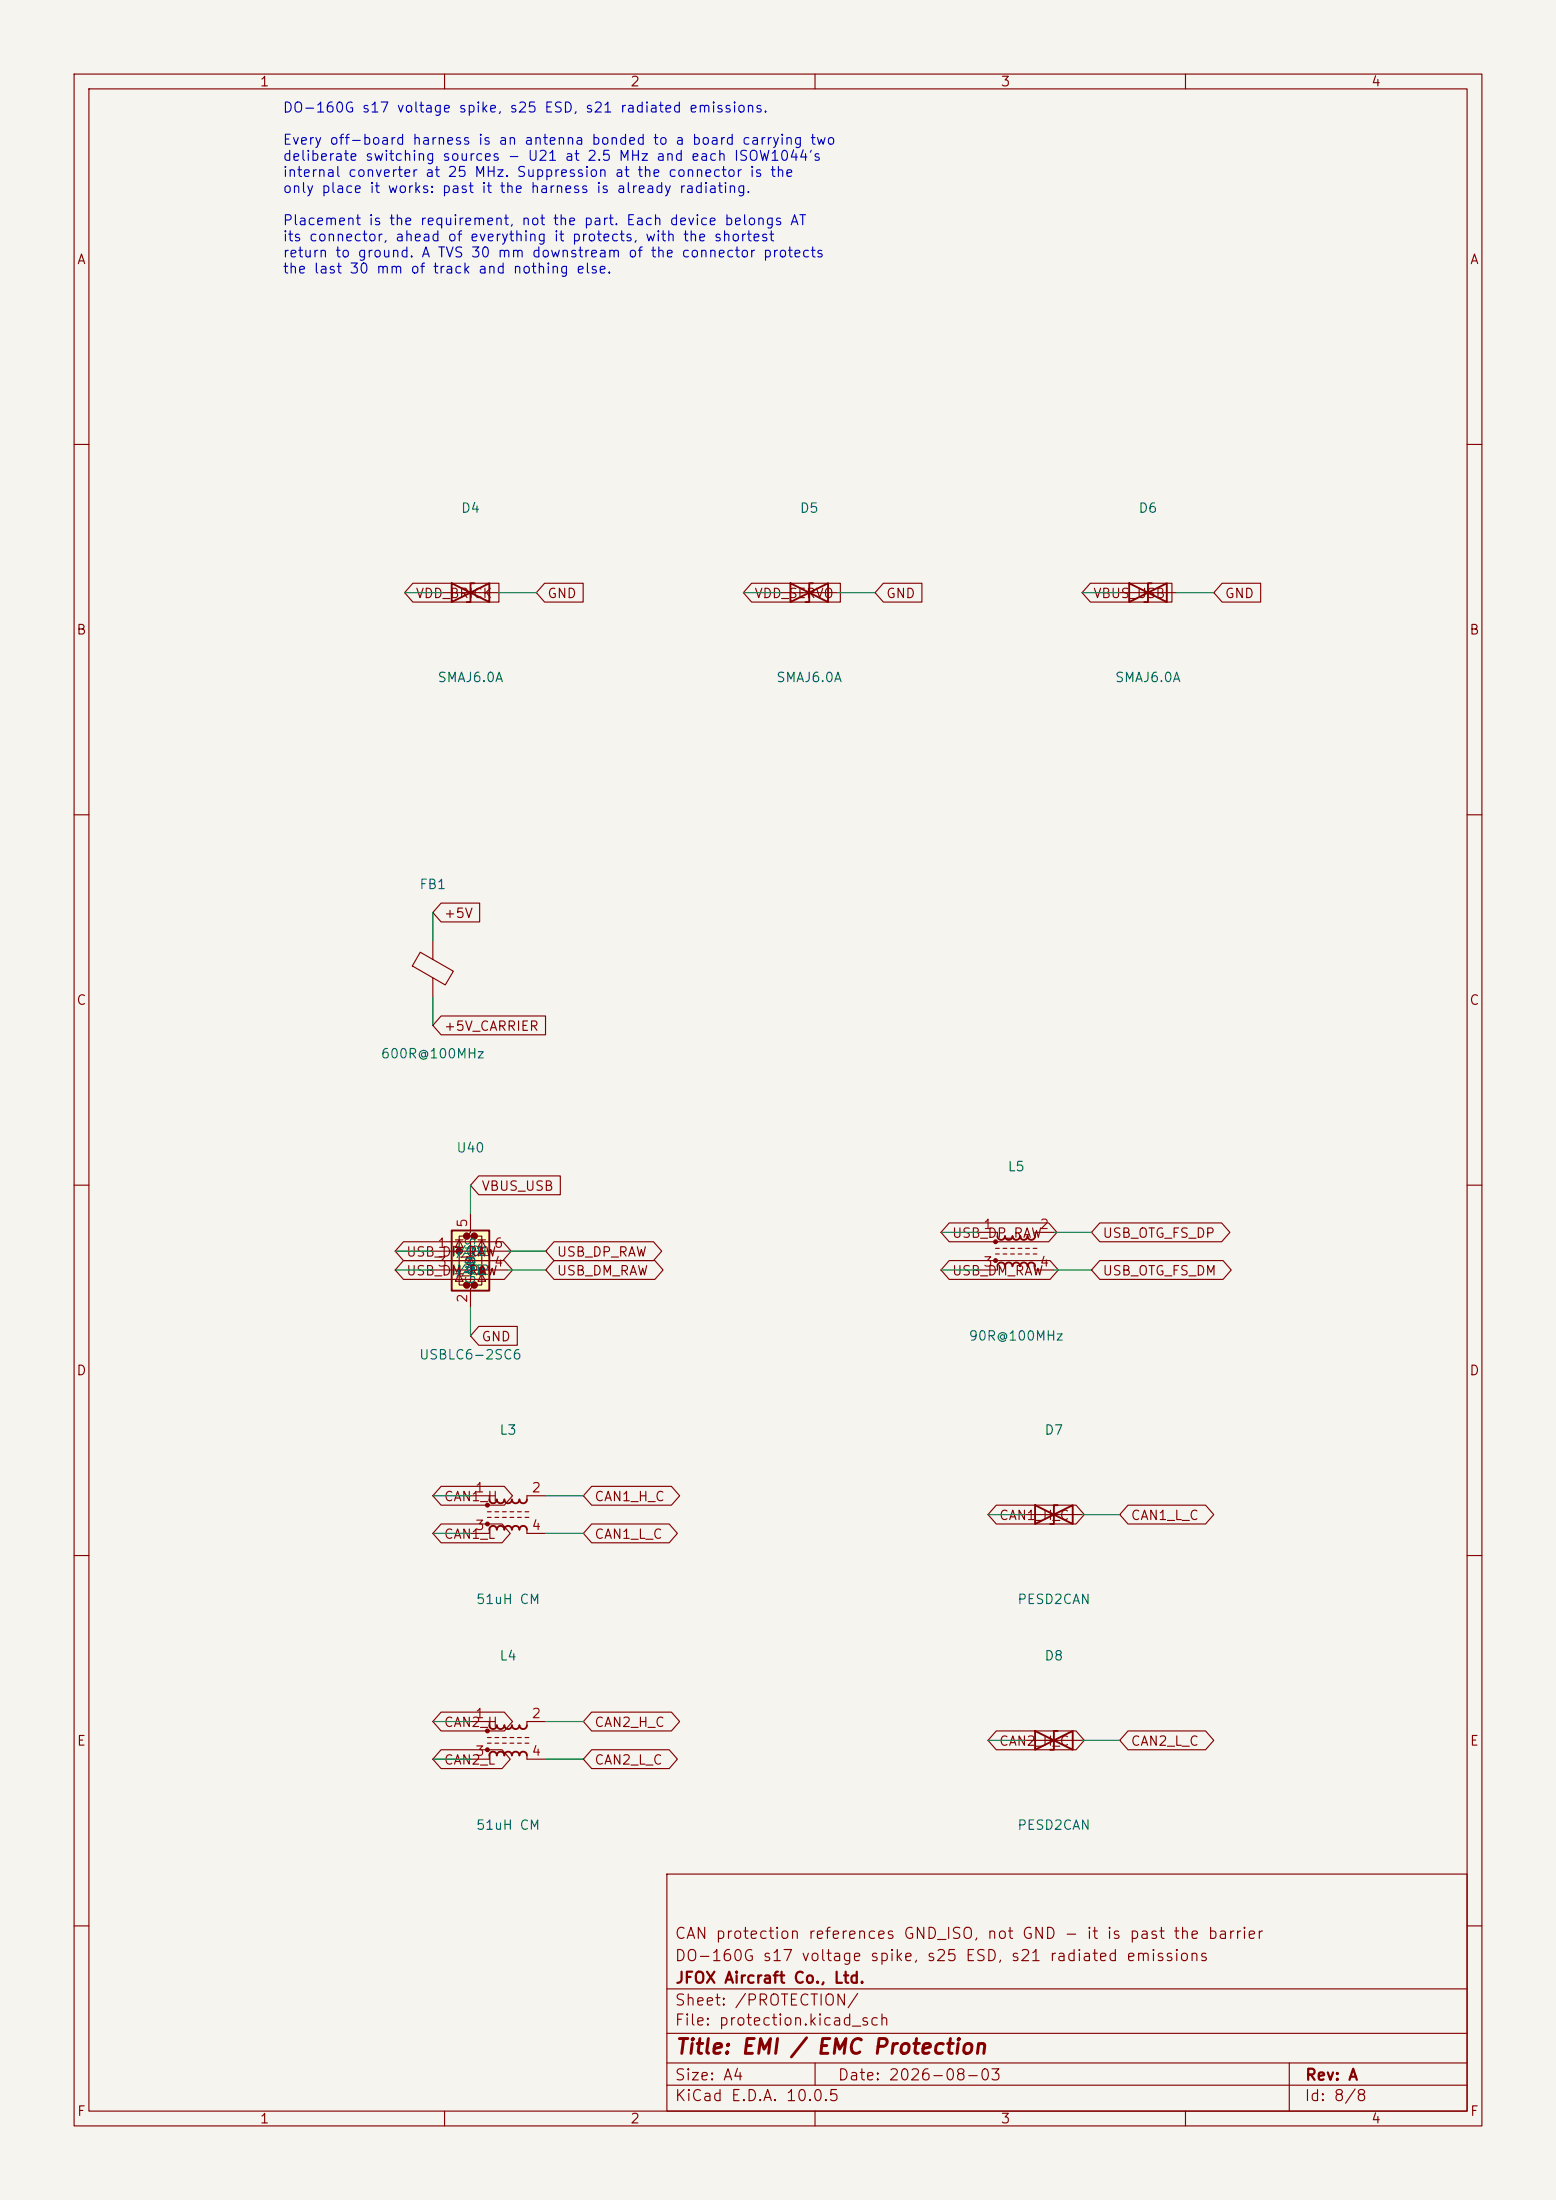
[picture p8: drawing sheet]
<svg xmlns="http://www.w3.org/2000/svg" width="210mm" height="297mm" viewBox="0 0 210 297" stroke-linecap="round" stroke-linejoin="round" font-family="sans-serif">
<path d="M0 0h210v297h-210z" fill="#f5f4ef" stroke="#f5f4ef" stroke-width=".13"/>
<g fill="none" stroke="#840000" stroke-width=".15">
<path d="M10 10h190v277h-190zM12 12h186v273h-186zM60 10v2M110 10v2M160 10v2M10 60h2M198 60h2M59.7 80h7.6M105.4 80h7.6M151.1 80h7.6M10 110h2M198 110h2"/>
<path d="M56.7 128.5l4.5 2.6-1.1 1.9-4.4-2.6zM58.4 127v2.5M58.4 132v2.6M10 160h2M198 160h2M132.1 166.4h2.5v.5M134.4 168.5h.5M134.4 169.3h.5M134.6 170.9v.6h-2.5M135.4 168.5h.5M135.4 169.3h.5M136.4 168.5h.5"/>
<path d="M136.4 169.3h.5M137.4 168.5h.5M137.4 169.3h.5M138.4 168.5h.5M138.4 169.3h.5M139.4 168.5h.6M139.4 169.3h.6M139.7 170.9v.6h2.5M142.2 166.4h-2.5v.5M10 210h2M138.4 204.5h7.6M198 210h2"/>
<path d="M138.4 234.9h7.6M90 253h108v32h-108zM10 260h2M90 278.5h108M90 274.5h108M90 268.5h108M110 278.5v3M174 278.5v6.5M198 260h2M60 285v2M90 281.5h108M110 285v2"/>
<path d="M160 285v2"/>
</g>
<path d="M61 78.7v2.6l5-2.6v2.6zM64 78.7h-.5v2.6h-.5M106.7 78.7v2.6l5.1-2.6v2.6zM109.7 78.7h-.5v2.6h-.5M152.4 78.7v2.6l5.1-2.6v2.6zM155.4 78.7h-.5v2.6h-.5M134.6 166.9a.51 .51 0 0 0 .5 .5 .51 .51 0 0 0 .5-.5 .51 .51 0 0 0 .5 .5 .51 .51 0 0 0 .6-.5 .51 .51 0 0 0 .5 .5 .51 .51 0 0 0 .5-.5 .51 .51 0 0 0 .5 .5 .51 .51 0 0 0 .5-.5 .51 .51 0 0 0 .5 .5 .51 .51 0 0 0 .5-.5M134.6 170.9a.51 .51 0 0 1 .5-.5 .51 .51 0 0 1 .5 .5 .51 .51 0 0 1 .5-.5 .51 .51 0 0 1 .6 .5 .51 .51 0 0 1 .5-.5 .51 .51 0 0 1 .5 .5 .51 .51 0 0 1 .5-.5 .51 .51 0 0 1 .5 .5 .51 .51 0 0 1 .5-.5 .51 .51 0 0 1 .5 .5M139.7 203.2v2.5l5.1-2.5v2.5zM142.7 203.2h-.5v2.5h-.5M139.7 233.7v2.5l5.1-2.5v2.5zM142.7 233.7h-.5v2.5h-.5" fill="none" stroke="#840000" stroke-width=".25"/>
<g fill="#840000" stroke="#840000" stroke-width=".15">
<circle cx="134.4" cy="167.6" r=".25"/>
<circle cx="134.4" cy="170.2" r=".25"/>
</g>
<path d="M61 166.1h5v8.1h-5z" fill="#ffffc2"/>
<g fill="#840000" stroke="#840000" stroke-width=".51">
<circle cx="62" cy="168.9" r=".25"/>
<circle cx="63" cy="166.9" r=".25"/>
<circle cx="63" cy="173.5" r=".25"/>
<circle cx="64" cy="166.9" r=".25"/>
<circle cx="64" cy="173.5" r=".25"/>
<circle cx="65" cy="171.4" r=".25"/>
</g>
<g fill="none" stroke="#840000" stroke-width=".15">
<path d="M55.7 78.7h11.6v2.6h-11.6l-1.1-1.3zM73.5 78.7h5.2v2.6h-5.2l-1.1-1.3zM101.4 78.7h12v2.6h-12l-1.1-1.3zM119.2 78.7h5.2v2.6h-5.2l-1.1-1.3zM147.2 78.7h11v2.6h-11l-1.2-1.3zM164.9 78.7h5.2v2.6h-5.2l-1.1-1.3zM59.5 137.2h14.1v2.5h-14.1l-1.1-1.3zM59.5 121.9h5.2v2.6h-5.2l-1.1-1.3zM64.6 158.7h11v2.6h-11l-1.1-1.3zM54.5 167.6h13.4l1.1 1.3-1.1 1.3h-13.4l-1.2-1.3zM54.5 170.2h13.6l1.1 1.3-1.1 1.2h-13.6l-1.2-1.2zM58.4 168.9h10.2"/>
<path d="M58.4 171.5h10.2M61.5 172h1M61.5 167.4h1M62 167.4l.5 1h-1zM62 172l.5 1h-1zM63 166.9h-1v6.6h1M63.5 163.8v2.6l-.5 .5h1l-.5 .5v5.6l-.5 .5h1l-.5 .5v2.5M63.5 169.7l.5 1h-1zM64 169.7h-1v.4M64 166.9h1v6.6h-1M64.5 172h1M64.5 167.4h1"/>
<path d="M64.6 179.1h5.2v2.5h-5.2l-1.1-1.3zM65 167.4l.5 1h-1zM65 172l.5 1h-1zM74.8 170.2h13.6l1.1 1.3-1.1 1.2h-13.6l-1.1-1.2zM74.8 167.6h13.4l1.1 1.3-1.1 1.3h-13.4l-1.1-1.3zM128.1 170.2h13.6l1.1 1.3-1.1 1.2h-13.6l-1.1-1.2zM128.1 165.1h13.4l1.2 1.3-1.2 1.2h-13.4l-1.1-1.2zM148.4 170.2h16.7l1.1 1.3-1.1 1.2h-16.7l-1.1-1.2zM148.4 165.1h16.5l1.1 1.3-1.1 1.2h-16.5l-1.1-1.2zM59.5 205.7h8.3l1.1 1.3-1.1 1.3h-8.3l-1.1-1.3zM59.5 200.7h8.6l1.1 1.2-1.1 1.3h-8.6l-1.1-1.3zM63.5 201.9h2.5v.5"/>
<path d="M65.8 204.1h.5M65.8 204.9h.5M66 206.5v.5h-2.5M66.8 204.1h.5M66.8 204.9h.5M67.8 204.1h.5M67.8 204.9h.5M68.8 204.1h.5M68.8 204.9h.5M69.8 204.1h.6M69.8 204.9h.6M70.9 204.1h.5"/>
<path d="M70.9 204.9h.5M71.1 206.5v.5h2.6M73.7 201.9h-2.6v.5M79.9 200.7h10.7l1.1 1.2-1.1 1.3h-10.7l-1.2-1.3zM79.9 205.7h10.4l1.1 1.3-1.1 1.3h-10.4l-1.2-1.3zM134.5 203.2h10.7l1.1 1.3-1.1 1.2h-10.7l-1.2-1.2zM152.2 203.2h10.5l1.1 1.3-1.1 1.2h-10.5l-1.1-1.2zM59.5 236.2h8.3l1.1 1.3-1.1 1.3h-8.3l-1.1-1.3zM59.5 231.1h8.6l1.1 1.3-1.1 1.3h-8.6l-1.1-1.3zM63.5 232.4h2.5v.5M65.8 234.6h.5M65.8 235.3h.5"/>
<path d="M66 237v.5h-2.5M66.8 234.6h.5M66.8 235.3h.5M67.8 234.6h.5M67.8 235.3h.5M68.8 234.6h.5M68.8 235.3h.5M69.8 234.6h.6M69.8 235.3h.6M70.9 234.6h.5M70.9 235.3h.5M71.1 237v.5h2.6"/>
<path d="M73.7 232.4h-2.6v.5M79.9 231.1h10.7l1.1 1.3-1.1 1.3h-10.7l-1.2-1.3zM79.9 236.2h10.4l1.1 1.3-1.1 1.3h-10.4l-1.2-1.3zM134.5 233.7h10.7l1.1 1.2-1.1 1.3h-10.7l-1.2-1.3zM152.2 233.7h10.5l1.1 1.2-1.1 1.3h-10.5l-1.1-1.3z"/>
</g>
<path d="M61 166.1h5v8.1h-5zM66 202.4a.51 .51 0 0 0 .5 .5 .51 .51 0 0 0 .6-.5 .51 .51 0 0 0 .5 .5 .51 .51 0 0 0 .5-.5 .51 .51 0 0 0 .5 .5 .51 .51 0 0 0 .5-.5 .51 .51 0 0 0 .5 .5 .51 .51 0 0 0 .5-.5 .51 .51 0 0 0 .5 .5 .51 .51 0 0 0 .5-.5M66 206.5a.51 .51 0 0 1 .5-.5 .51 .51 0 0 1 .6 .5 .51 .51 0 0 1 .5-.5 .51 .51 0 0 1 .5 .5 .51 .51 0 0 1 .5-.5 .51 .51 0 0 1 .5 .5 .51 .51 0 0 1 .5-.5 .51 .51 0 0 1 .5 .5 .51 .51 0 0 1 .5-.5 .51 .51 0 0 1 .5 .5M66 232.9a.51 .51 0 0 0 .5 .5 .51 .51 0 0 0 .6-.5 .51 .51 0 0 0 .5 .5 .51 .51 0 0 0 .5-.5 .51 .51 0 0 0 .5 .5 .51 .51 0 0 0 .5-.5 .51 .51 0 0 0 .5 .5 .51 .51 0 0 0 .5-.5 .51 .51 0 0 0 .5 .5 .51 .51 0 0 0 .5-.5M66 237a.51 .51 0 0 1 .5-.5 .51 .51 0 0 1 .6 .5 .51 .51 0 0 1 .5-.5 .51 .51 0 0 1 .5 .5 .51 .51 0 0 1 .5-.5 .51 .51 0 0 1 .5 .5 .51 .51 0 0 1 .5-.5 .51 .51 0 0 1 .5 .5 .51 .51 0 0 1 .5-.5 .51 .51 0 0 1 .5 .5" fill="none" stroke="#840000" stroke-width=".25"/>
<g fill="#840000" stroke="#840000" stroke-width=".15">
<circle cx="65.8" cy="233.7" r=".25"/>
<circle cx="65.8" cy="236.2" r=".25"/>
<circle cx="65.8" cy="203.2" r=".25"/>
<circle cx="65.8" cy="205.7" r=".25"/>
</g>
<g fill="none" stroke="#009600" stroke-width=".15">
<path d="M54.6 80h5.1M67.3 80h5.1M100.3 80h5.1M113 80h5.1M146 80h5.1M158.7 80h5.1M58.4 123.2v3.8M58.4 134.6v3.8M53.3 168.9h5.1M53.3 171.5h5.1M63.5 160v3.8M63.5 176.5v3.8"/>
<path d="M68.6 168.9h5.1M68.6 171.5h5.1M127 171.5h5.1M127 166.4h5.1M142.2 171.5h5.1M142.2 166.4h5.1M58.4 201.9h5.1M58.4 207h5.1M73.7 201.9h5M73.7 207h5M133.3 204.5h5.1M146 204.5h5.1"/>
<path d="M58.4 237.5h5.1M58.4 232.4h5.1M73.7 237.5h5M73.7 232.4h5M133.3 234.9h5.1M146 234.9h5.1"/>
</g>
<text font-size="2" fill="#840000" x="91" y="277.8">Title: EMI / EMC Protection</text>
<g font-size="1.5" fill="#840000">
<text x="91" y="262.1">CAN protection references GND_ISO, not GND - it is past the barrier</text>
<text x="91" y="265.1">DO-160G s17 voltage spike, s25 ESD, s21 radiated emissions</text>
<text x="91.1" y="268.1">JFOX Aircraft Co., Ltd.</text>
<text x="91" y="273.8">File: protection.kicad_sch</text>
<text x="91" y="271.1">Sheet: /PROTECTION/</text>
<text x="91" y="281.2">Size: A4</text>
<text x="113" y="281.2">Date: 2026-08-03</text>
<text x="176.1" y="281.2">Rev: A</text>
<text x="91" y="284">KiCad E.D.A. 10.0.5</text>
<text x="176" y="284">Id: 8/8</text>
</g>
<g font-size="1.3" fill="#840000">
<text x="35" y="12">1</text>
<text x="85" y="12">2</text>
<text x="135" y="12">3</text>
<text x="185" y="12">4</text>
<text x="10.3" y="36">A</text>
<text x="198.3" y="36">A</text>
<text x="56" y="81.1">VDD_BRICK</text>
<text x="73.8" y="81.1">GND</text>
<text x="101.7" y="81.1">VDD_SERVO</text>
<text x="119.5" y="81.1">GND</text>
<text x="147.5" y="81.1">VBUS_USB</text>
<text x="165.2" y="81.1">GND</text>
<text x="10.2" y="86">B</text>
<text x="198.2" y="86">B</text>
<text x="59.8" y="124.2">+5V</text>
<text x="10.2" y="136">C</text>
<text x="198.2" y="136">C</text>
<text x="59.8" y="139.5">+5V_CARRIER</text>
<text x="64.9" y="161.1">VBUS_USB</text>
<text x="128.4" y="167.4">USB_DP_RAW</text>
<text x="148.7" y="167.4">USB_OTG_FS_DP</text>
<text x="54.7" y="170">USB_DP_RAW</text>
<text x="54.7" y="172.5">USB_DM_RAW</text>
<text x="75.1" y="172.5">USB_DM_RAW</text>
<text x="75.1" y="170">USB_DP_RAW</text>
<text x="128.4" y="172.5">USB_DM_RAW</text>
<text x="148.7" y="172.5">USB_OTG_FS_DM</text>
<text x="10.2" y="186">D</text>
<text x="64.9" y="181.4">GND</text>
<text x="198.2" y="186">D</text>
<text x="59.8" y="203">CAN1_H</text>
<text x="80.1" y="203">CAN1_H_C</text>
<text x="59.8" y="208.1">CAN1_L</text>
<text x="80.1" y="208.1">CAN1_L_C</text>
<text x="134.8" y="205.5">CAN1_H_C</text>
<text x="152.5" y="205.5">CAN1_L_C</text>
<text x="59.8" y="233.5">CAN2_H</text>
<text x="80.1" y="233.5">CAN2_H_C</text>
<text x="10.3" y="236">E</text>
<text x="59.8" y="238.5">CAN2_L</text>
<text x="80.1" y="238.5">CAN2_L_C</text>
<text x="134.8" y="236">CAN2_H_C</text>
<text x="152.5" y="236">CAN2_L_C</text>
<text x="198.3" y="236">E</text>
<text x="10.3" y="286">F</text>
<text x="35" y="287">1</text>
<text x="85" y="287">2</text>
<text x="135" y="287">3</text>
<text x="185" y="287">4</text>
<text x="198.3" y="286">F</text>
</g>
<g font-size="1.3" fill="#0000c2">
<text x="38.1" y="15.5">DO-160G s17 voltage spike, s25 ESD, s21 radiated emissions.</text>
<text x="38.1" y="19.9">Every off-board harness is an antenna bonded to a board carrying two</text>
<text x="38.1" y="22.1">deliberate switching sources - U21 at 2.5 MHz and each ISOW1044's</text>
<text x="38.1" y="24.2">internal converter at 25 MHz. Suppression at the connector is the</text>
<text x="38.1" y="26.4">only place it works: past it the harness is already radiating.</text>
<text x="38.1" y="30.7">Placement is the requirement, not the part. Each device belongs AT</text>
<text x="38.1" y="32.9">its connector, ahead of everything it protects, with the shortest</text>
<text x="38.1" y="35.1">return to ground. A TVS 30 mm downstream of the connector protects</text>
<text x="38.1" y="37.3">the last 30 mm of track and nothing else.</text>
</g>
<g font-size="1.3" fill="#006464">
<text x="62.1" y="69.5">D4</text>
<text x="107.9" y="69.5">D5</text>
<text x="153.6" y="69.5">D6</text>
<text x="59" y="92.4">SMAJ6.0A</text>
<text x="104.7" y="92.4">SMAJ6.0A</text>
<text x="150.4" y="92.4">SMAJ6.0A</text>
<text x="56.5" y="120.3">FB1</text>
<text x="51.3" y="143.2">600R@100MHz</text>
<text x="61.5" y="155.9">U40</text>
<text x="135.9" y="158.4">L5</text>
<text x="60.8" y="169.9">I/O1</text>
<text x="61.4" y="169.9">I/O1</text>
<text x="61.4" y="172.4">I/O2</text>
<text x="64.5" y="173.5" transform="rotate(-90 64.5 173.5)">GND</text>
<text x="64.5" y="172" transform="rotate(-90 64.5 172)">VBUS</text>
<text x="56.5" y="183.8">USBLC6-2SC6</text>
<text x="130.7" y="181.3">90R@100MHz</text>
<text x="67.3" y="194">L3</text>
<text x="140.9" y="194">D7</text>
<text x="64.2" y="216.9">51uH CM</text>
<text x="137.2" y="216.9">PESD2CAN</text>
<text x="67.3" y="224.5">L4</text>
<text x="140.9" y="224.5">D8</text>
<text x="64.2" y="247.3">51uH CM</text>
<text x="137.2" y="247.3">PESD2CAN</text>
</g>
<g font-size="1.3" fill="#a90000">
<text x="63.4" y="165.8" transform="rotate(-90 63.4 165.8)">5</text>
<text x="132.6" y="166.2">1</text>
<text x="140.2" y="166.2">2</text>
<text x="59" y="168.8">1</text>
<text x="59" y="171.3">3</text>
<text x="66.6" y="171.3">4</text>
<text x="66.6" y="168.8">6</text>
<text x="132.6" y="171.3">3</text>
<text x="140.2" y="171.3">4</text>
<text x="63.4" y="176" transform="rotate(-90 63.4 176)">2</text>
<text x="64" y="201.8">1</text>
<text x="71.7" y="201.8">2</text>
<text x="64" y="206.9">3</text>
<text x="71.7" y="206.9">4</text>
<text x="64" y="232.3">1</text>
<text x="71.7" y="232.3">2</text>
<text x="64" y="237.4">3</text>
<text x="71.7" y="237.4">4</text>
</g>
</svg>
